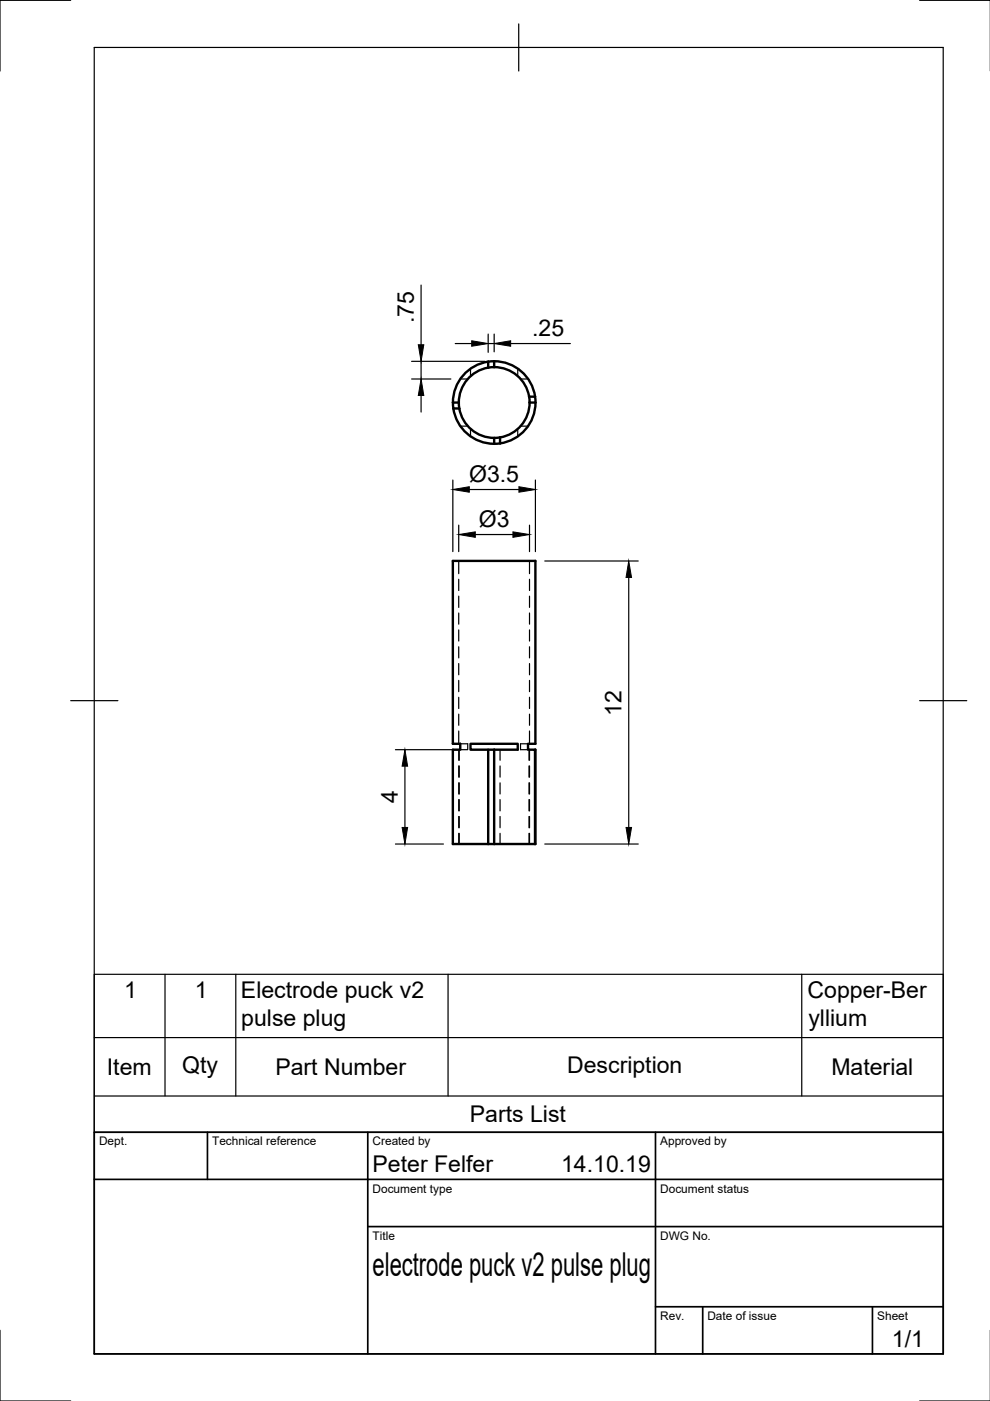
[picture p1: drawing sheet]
<svg xmlns="http://www.w3.org/2000/svg" width="210mm" height="297mm" viewBox="0 0 210 297" stroke-linecap="round" stroke-linejoin="round" font-family="sans-serif">
<!-- layer: Hidden -->
<g fill="none" stroke="#000" stroke-width=".25">
<path d="M99.8 78.2v1.6M109.8 78.2v1.6M97.6 90.3h1.6M97.6 80.4h1.6M99.8 90.9v1.6M109.8 90.9v1.6M110.4 90.3h1.6M110.4 80.4h1.6M97.3 118.9v2.7M112.3 118.9v2.7M97.3 122.8v2.4M97.3 126.4v2.4"/>
<path d="M97.3 130v2.3M97.3 133.5v2.4M97.3 137.1v2.4M112.3 122.8v2.4M112.3 126.4v2.4M112.3 130v2.3M112.3 133.5v2.4M112.3 137.1v2.4M96.1 158.9v2.3M97.3 140.7v2.4M97.3 144.3v2.3M97.3 147.8v2.4"/>
<path d="M97.3 151.4v2.4M97.3 155v2.7M97.3 158.9v2.3M97.4 158.9v2.3M97.6 157.7h1.6v1.2h-1.6M106 158.9v2.3M112 157.7h-1.6v1.2h1.6M112.2 158.9v2.3M112.3 140.7v2.4M112.3 144.3v2.3M112.3 147.8v2.4M112.3 151.4v2.4"/>
<path d="M112.3 155v2.7M112.3 158.9v2.3M96.1 162.4v2.4M96.1 166v2.3M96.1 169.5v2.4M96.1 173.1v2.4M96.1 176.7v2.3M97.3 162.4v2.4M97.3 166v2.3M97.3 169.5v2.4M97.3 173.1v2.4M97.3 176.7v2.3"/>
<path d="M97.4 162.4v2.4M97.4 166v2.3M97.4 169.5v2.4M97.4 173.1v2.4M97.4 176.7v2.3M106 162.4v2.4M106 166v2.3M106 169.5v2.4M106 173.1v2.4M106 176.7v2.3M112.2 162.4v2.4M112.2 166v2.3"/>
<path d="M112.2 169.5v2.4M112.2 173.1v2.4M112.2 176.7v2.3M112.3 162.4v2.4M112.3 166v2.3M112.3 169.5v2.4M112.3 173.1v2.4M112.3 176.7v2.3"/>
</g>
<!-- layer: Visible -->
<g fill="none" stroke="#000" stroke-width=".51">
<path d="M103.5 76.7v1.2M103.5 77.9a7.5 7.5 0 0 0-6.2 7.4M104.8 76.6v1.2M104.8 76.6a8.8 8.8 0 0 0-8.7 10M104.8 77.8a7.5 7.5 0 0 1 7.5 7.5M104.8 76.6a8.8 8.8 0 0 1 8.7 8.7M104.8 77.8l-1.3 .1M96 85.4h1.3M96.1 86.6h1.3M97.3 85.3l.1 1.3M97.4 86.6a7.5 7.5 0 0 0 7.4 6.2M104.8 92.9v1.2"/>
<path d="M106 92.8v1.2M106 92.7l-1.2 .1M112.2 84.1h1.2M112.3 85.4h1.2M112.3 85.3a7.5 7.5 0 0 1-6.3 7.4M113.5 85.3a8.8 8.8 0 0 1-8.1 8.8 8.8 8.8 0 0 1-9.3-7.5M103.5 158.9h1.3M104.8 158.9h5v-1.2h-10v1.2h3.7v20.1M104.8 158.9v20.1M113.4 158.9v20.1M103.5 179h-7.5v-20.1h1.6v-1.2h-1.6v-38.8h17.5v38.8h-1.5v1.2h1.4v20.1M103.5 179h1.3"/>
<path d="M104.8 179h8.6"/>
</g>
<!-- layer: Border -->
<path d="M15 .1h-15v15M20 10.1h180v276.9h-180zM110 5.1v10M195 .1h15M15 148.6h10M195 148.6h10M0 282.1v14.9h15M195 297h15" fill="none" stroke="#000" stroke-width=".25"/>
<!-- layer: TitleBlock -->
<path d="M20 240.1h180v46.9h-180zM20 250h180M44 240.1v9.9M78 240.1v46.9M139 240.1v46.9M78 260.1h122M139 277.1h61M149 277.1v9.9M185 277.1v9.9" fill="none" stroke="#000" stroke-width=".36"/>
<!-- layer: FD_Dimensions -->
<g fill="none" stroke="#000" stroke-width=".25">
<path d="M87.3 76.6h15.5M89.3 60.4v12.7M89.3 76.6v3.8M96.5 72.8h3.5M103.5 70.8v3.9M103.5 72.8h1.3M104.8 70.8v3.8M108.3 72.8h12.6M87.3 80.4h8.3M89.3 83.8v3.6M96 101.8v15.2M97.3 111.3v5.7"/>
<path d="M99.5 103.8h10.5M100.8 113.3h8M112.3 111.3v5.7M113.5 101.8v15.2M115.5 118.9h19.8M133.3 122.4v53M83.8 158.9h14M83.8 179h10.2M85.9 162.4v13M115.5 179h19.8"/>
</g>
<path d="M88.7 73.1h1.2l-.6 3.5zM100 72.2l3.5 .6-3.5 .6zM104.8 72.8l3.5-.6v1.2zM89.3 80.4l.6 3.4h-1.2zM96 103.8l3.5-.6v1.2zM97.3 113.3l3.5-.5v1.1zM108.8 112.8l3.5 .5-3.5 .6zM110 103.2l3.5 .6-3.5 .6zM133.3 118.9l.6 3.5h-1.2zM85.3 175.4h1.1l-.5 3.6zM85.9 158.9l.5 3.5h-1.1zM132.7 175.4h1.2l-.6 3.6z" fill="#000" stroke="#000" stroke-width=".21"/>
<!-- layer: Parts Lists -->
<path d="M20 206.6h180v33.5h-180zM20 220h180M35 206.6v25.8M50 206.6v25.8M95 206.6v25.8M170 206.6v25.8M20 232.4h180" fill="none" stroke="#000" stroke-width=".25"/>
<text font-size="7" x="79" y="270.6">electrode puck v2 pulse plug</text>
<g font-size="4.9">
<text x="87.7" y="68.5" transform="rotate(-90 87.7 68.5)">.75</text>
<text x="112.8" y="71.3">.25</text>
<text x="99.5" y="102.1">Ø3.5</text>
<text x="101.5" y="111.7">Ø3</text>
<text x="131.8" y="151.8" transform="rotate(-90 131.8 151.8)">12</text>
<text x="84.3" y="170.2" transform="rotate(-90 84.3 170.2)">4</text>
<text x="26.3" y="211.6">1</text>
<text x="41.3" y="211.6">1</text>
<text x="51.1" y="211.6">Electrode puck v2</text>
<text x="171.2" y="211.6">Copper-Ber</text>
<text x="51.2" y="217.4">pulse plug</text>
<text x="171.4" y="217.5">yllium</text>
<text x="22.7" y="227.9">Item</text>
<text x="38.6" y="227.5">Qty</text>
<text x="58.4" y="227.9">Part Number</text>
<text x="120.2" y="227.5">Description</text>
<text x="176.3" y="227.9">Material</text>
<text x="99.6" y="237.9">Parts List</text>
<text x="79" y="248.5">Peter Felfer</text>
<text x="119" y="248.5">14.10.19</text>
<text x="189.1" y="285.7">1/1</text>
</g>
<g font-size="2.5">
<text x="21" y="242.9">Dept.</text>
<text x="45" y="242.9">Technical reference</text>
<text x="79" y="242.9">Created by</text>
<text x="140" y="242.9">Approved by</text>
<text x="79" y="252.8">Document type</text>
<text x="140" y="252.8">Document status</text>
<text x="79" y="262.9">Title</text>
<text x="140" y="262.9">DWG No.</text>
<text x="140" y="279.9">Rev.</text>
<text x="150" y="279.9">Date of issue</text>
<text x="186" y="279.9">Sheet</text>
</g>
</svg>
